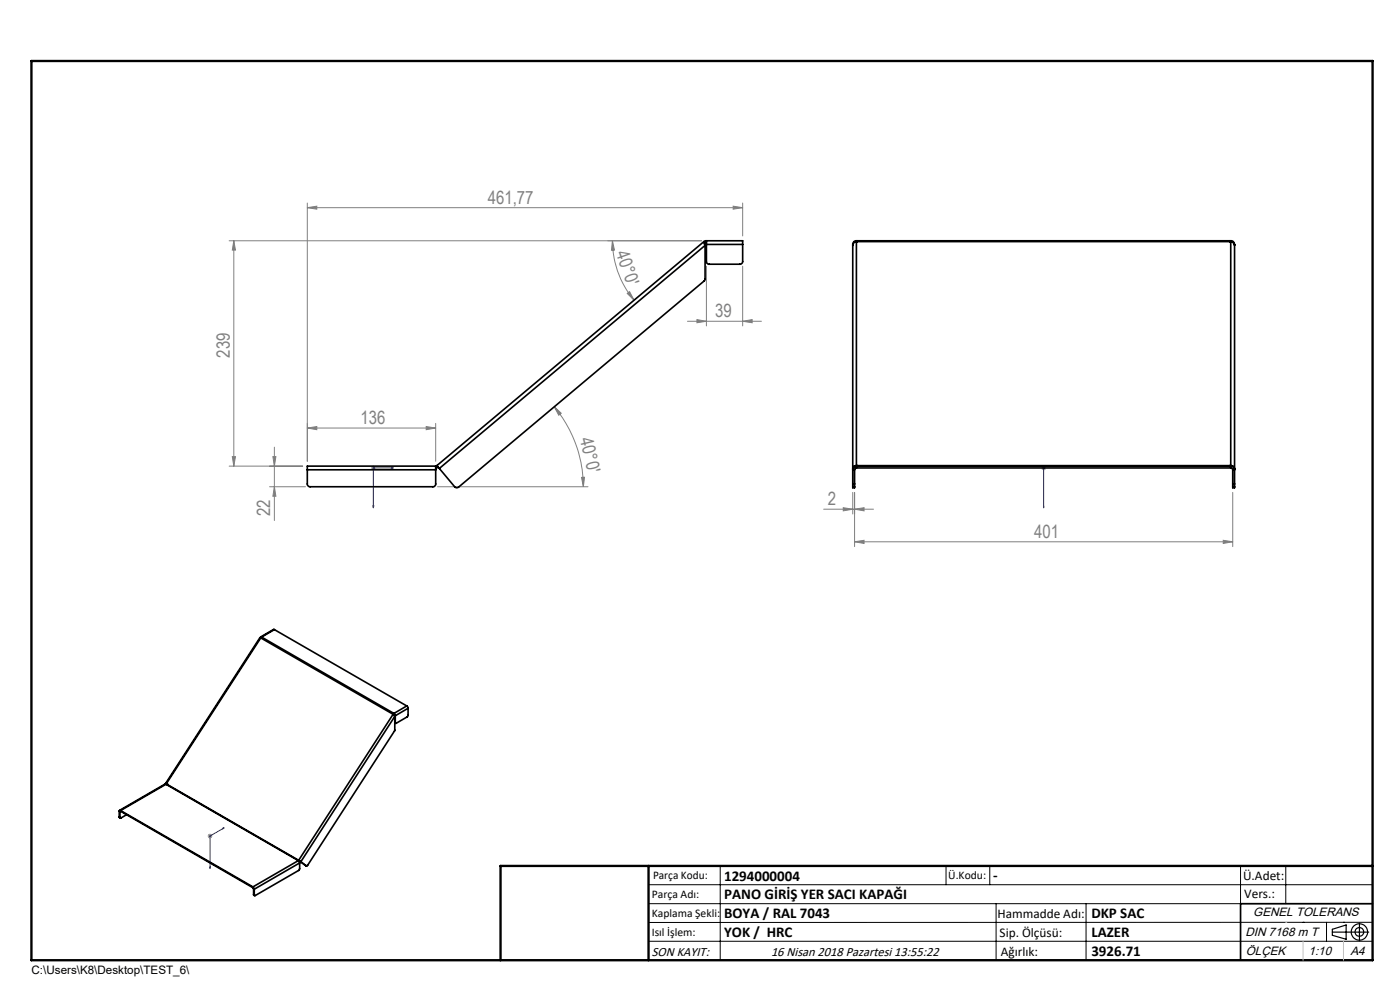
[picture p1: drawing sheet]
<svg xmlns="http://www.w3.org/2000/svg" width="297mm" height="210mm" viewBox="0 0 297 210" stroke-linecap="round" stroke-linejoin="round" font-family="sans-serif">
<g fill="none" stroke="#000" stroke-width=".25">
<path d="M282.6 197.7h7.8M282.6 197.1l3-.9v3l-3-.8zM288.4 195.8v3.8M106.2 203.7h185"/>
<circle cx="288.4" cy="197.7" r="1.74"/>
<circle cx="288.4" cy="197.7" r=".93"/>
</g>
<path d="M83 99.2l.4 .1-.4 .1zM83.4 99.3h-4.2v8.4M221.4 99.2v.2zM221.4 99.3h.1M221.4 99.3v8.4M79.1 107.3h.2l-.1 .4zM221.4 107.7v-.4v.4M47.2 175.7l.4-.1-.4 .3zM47.6 175.6l-3 1.7v6.9M44.5 183.9h.1v.3z" fill="none" stroke="#00f" stroke-width=".21"/>
<g fill="none" stroke="#808080" stroke-width=".21">
<path d="M49.6 51.1v47.8M49.6 51.1l.4 1.9h-.7zM65.2 44.1l2-.4v.7zM65.2 43.1v54.8M65.2 44.1h92.4M129.9 51.1l.5 1.9-.7 .1zM129.9 51.1a19.4 19.4 0 0 0 4.6 12.6M148.8 51.1h-100.2M149.9 56.5v12.6M155.5 43.7l2.1 .4-2.1 .3zM157.6 56.5v12.6M157.6 43.1v7"/>
<path d="M133.1 62.3l.5-.4 .9 1.8zM145.8 68.1h15.7M147.8 67.8l2.1 .3-2.1 .4zM157.6 68.1l2-.3v.7zM48.6 98.9h15.6M49.3 96.9h.7l-.4 2zM57.9 96.9h.6l-.3 2zM58.2 94.9v15.5M65.2 90.8l2-.3v.6zM65.2 90.8h27.2M78.7 99.3h1M78.8 98.9l.8 .7"/>
<path d="M79.2 98.8v1M79.6 98.9l-.8 .7M90.4 90.5l2 .3-2 .3zM92.4 89.8v8.1M117.6 86.3l1.5 1.4-.6 .4zM117.6 86.3a26.7 26.7 0 0 1 6.2 16.9M220.9 99.3h1M221.1 98.9l.7 .7M221.4 98.8v1M221.8 98.9l-.7 .7M57.2 103.2h7.6M58.2 103.2l.3 2.1h-.6z"/>
<path d="M92.8 103.2h31.9M123.4 101.3l.6-.1-.2 2zM174.7 108h10.6M178.9 107.7l2 .3-2 .4zM180.9 104.4v4.6M181.3 108l2-.3v.7zM181.3 114.9l2-.3v.7zM181.3 104.4v11.5M181.3 114.9h80.2M259.5 114.6l2 .3-2 .4zM261.5 104.4v11.5M44.1 177.3h.9"/>
<path d="M44.2 177l.7 .7M44.6 176.8v1M44.9 177l-.7 .7"/>
</g>
<g fill="none" stroke="#000" stroke-width=".21">
<path d="M137.6 187.7h153.6M137.6 191.7h153.6M137.6 199.7h153.6M152.8 183.7v20M200.7 183.7v4M210 183.7v4M211.3 191.7v12M230.4 191.7v12M263.2 183.7v20M272.8 183.7v8M276.4 195.6h.1M281.4 195.6v4.1"/>
<path d="M285 195.6h.1M291.2 195.6l-153.6 .1"/>
</g>
<path d="M291.2 191.7h-28v12" fill="none" stroke="#000" stroke-width=".35"/>
<path d="M6.7 12.9h284.5v190.8h-284.5zM137.6 183.7v20M291.2 183.7h-185v20" fill="none" stroke="#000" stroke-width=".5"/>
<path d="M276.4 199.7v4M285 199.7v4" fill="none" stroke="#c0c0c0" stroke-width=".21"/>
<path d="M272.8 195.6h.1" fill="none" stroke="#c0c0c0" stroke-width=".25"/>
<g fill="#00f">
<path d="M83 99.2v.2l.4-.1zM79.1 107.3l.1 .4 .1-.4z"/>
<path d="M47.2 175.7v.2l.4-.3zM44.5 183.9l.1 .3v-.3z"/>
<path d="M221.4 99.2v.2zM221.4 107.3v.4z"/>
</g>
<g fill="#808080">
<path d="M123.4 101.3l.6-.1-.2 2zM117.6 86.3l1.5 1.4-.6 .4z"/>
<path d="M181.3 108l2-.3v.7zM178.9 107.7l2 .3-2 .4z"/>
<path d="M65.2 44.1l2-.4v.7zM155.5 43.7l2.1 .4-2.1 .3z"/>
<path d="M57.9 96.9h.6l-.3 2zM58.2 103.2l.3 2.1h-.6zM49.6 51.1l.4 1.9h-.7zM49.3 96.9h.7l-.4 2z"/>
<path d="M129.9 51.1l.5 1.9-.7 .1zM133.1 62.3l.5-.4 .9 1.8z"/>
<path d="M181.3 114.9l2-.3v.7zM259.5 114.6l2 .3-2 .4z"/>
<path d="M147.8 67.8l2.1 .3-2.1 .4zM157.6 68.1l2-.3v.7z"/>
<path d="M65.2 90.8l2-.3v.6zM90.4 90.5l2 .3-2 .3z"/>
</g>
<g fill="none" stroke="#000" stroke-width=".35">
<path d="M149.3 51.3l.3 .8M149.3 51.3l.3 .2M149.3 51.3l-56.6 47.5M149.6 51.5v.6M149.6 52.1v7.2l-.2 .3-52.1 43.7a.59 .59 0 0 1-.9-.1l-3.2-3.8M149.6 52.1l-56.4 47.3M149.9 51.8v3.6a.6 .6 0 0 0 .6 .6h6.5a.6 .6 0 0 0 .6-.6v-3.6M149.9 51.1h7.7v.7M149.9 51.1v.7M149.9 51.1l-.6 .2M149.9 51.5h-.3M149.9 51.8h7.7"/>
<path d="M180.9 52.1a.83 .83 0 0 1 .8-.8h79.4a.92 .92 0 0 1 .8 .8M180.9 51.8h.1M180.9 51.8v50.8M181.7 51.1a.73 .73 0 0 0-.8 .7M181.7 51.1h79.4M181.7 51.1v48.2M181.9 51.1v.2M260.9 51.1v.2M261.1 51.1a.78 .78 0 0 1 .8 .7M261.1 51.1v48.2M261.9 51.8h.1M261.9 51.8v50.8"/>
<path d="M65.2 99.7v2.9a.6 .6 0 0 0 .6 .6h26a.6 .6 0 0 0 .6-.6v-2.9M65.2 99.7h27.2M92.4 98.9h-27.2v.8M92.4 98.9v.8M92.7 98.8l.5 .6M92.7 98.8l-.3 .1M93 99.1l-.6 .2M180.9 99.4a.68 .68 0 0 1 .8-.6h79.4a.75 .75 0 0 1 .8 .6h-.1M181.3 99.7h-.4a.73 .73 0 0 1 .8-.8h79.4a.78 .78 0 0 1 .8 .8h-.4M181.3 99.7v2.9M181.7 99.3l-.3 .1-.1 .3M181.7 99.3h79.4"/>
<path d="M181.9 98.8v.1M260.9 98.8v.1M261.1 99.3l.3 .1 .1 .3M261.5 99.7v2.9M180.9 102.6v.6M180.9 103.2v.3h.4v-.3M180.9 103.2h.4M180.9 102.6h.4M181.3 102.6v.6M261.5 102.6v.6M261.5 103.2v.3h.4v-.3M261.5 103.2h.4"/>
<path d="M261.5 102.6h.4M261.9 102.6v.6M55.3 135.3h-.2l-20 30.9M55.3 135.3l-20 31M55.3 135.3l.1 .1M55.4 135.4l27.9 16.1M55.5 135.3h-.1M55.5 135.1h-.2l-.1 .2M55.5 135.1l.1 .1M55.5 135.1v.1M55.6 135.2l-.2 .2M55.6 135.2l27.9 16.1"/>
<path d="M58.2 133.6l-.2-.1-2.7 1.6M58.2 133.6l-2.7 1.5M58.2 133.6l28.1 16.1M83.3 151.5h.1M83.4 151.5l.3 .5M83.4 151.5l-20 31M83.4 151.5l.1 .2M83.5 151.3l-.2 .2M83.5 151.4l-.1 .1M83.5 151.3v.1M83.5 151.3h.1M83.5 151.4l.1 .1"/>
<path d="M83.6 151.3l.3 .5M83.6 151.5l.1 .3M83.6 151.3v.2M83.7 151.8h.2M83.7 151.8v.1M83.7 152v3l-18.5 28.6-.2 .1M83.7 153.3l.2 .1M83.7 152l-19.9 30.8M83.7 153.2l.2 .1M83.9 151.8v1.5M86.3 149.7l.3 .5M86.3 149.7l-2.7 1.6"/>
<path d="M86.6 150.2l-.1 1.8-2.5 1.4-.1-.1M86.6 150.2l-2.7 1.6M25.3 173.3l.2 .2M25.3 172.1l.1 .1M25.3 173.3l.1 .1M25.3 172.1v1.2M25.4 172.2v1.2M25.6 171.9h-.2l-.1 .2M25.6 172.1l-.2 .1M25.6 171.9l28.1 16.2M25.6 171.9v.2M25.6 172.1l28.1 16.2"/>
<path d="M26.8 172.8l-1.2 .8-.2-.2M35.2 166.3h.1M35.2 166.4l-.2-.1-9.6 5.6M35.2 166.4l-9.6 5.5M35.2 166.4h.1M35.2 166.3l.1 .1M35.3 166.3h.1M35.3 166.4l27.9 16.1M35.3 166.3v.1M35.3 166.3l28 16.1M53.7 188.1l.2 .5M53.7 188.3l.1 .3"/>
<path d="M53.7 188.1v.2M53.8 189.8l.2 .2M53.8 188.6h.1M53.8 189.8l.1 .1M53.8 188.6v1.2M53.9 188.6v1.3M63.2 182.5l.1 .1M63.3 182.6l.3 .4M63.3 182.4l-.1 .1M63.3 182.4l.1 .1M63.3 182.6l-9.6 5.5M63.3 182.4l.2 .2"/>
<path d="M63.4 182.5l.4 .3M63.4 182.5l-.1 .1M63.4 182.5l.1 .1M63.5 182.6l.2 .1M63.6 183v1.3l-.2 .3-9.2 5.4-.3-.1M63.6 183l-9.7 5.6M63.7 182.7l1.3 1M63.7 182.7l.1 .1M64.8 183.6h.1M64.8 183.6l.2 .1"/>
</g>
<g font-size="3.9" fill="#808080">
<text x="103.5" y="43.2">461,77</text>
<text x="130.6" y="53.8" transform="rotate(71 130.6 53.8)">40°0'</text>
<text x="151.7" y="67.2">39</text>
<text x="48.8" y="75.8" transform="rotate(-90 48.8 75.8)">239</text>
<text x="76.5" y="89.9">136</text>
<text x="123" y="93.2" transform="rotate(76 123 93.2)">40°0'</text>
<text x="175.6" y="107.1">2</text>
<text x="57.3" y="109.5" transform="rotate(-90 57.3 109.5)">22</text>
<text x="219.4" y="114">401</text>
</g>
<g font-size="3.2">
<text x="153.6" y="186.8">1294000004</text>
<text x="153.6" y="190.8">PANO GİRİŞ YER SACI KAPAĞI</text>
<text x="210.7" y="186.6">-</text>
<text x="153.6" y="194.8">BOYA / RAL 7043</text>
<text x="231.5" y="194.8">DKP SAC</text>
<text x="153.6" y="198.8">YOK / HRC</text>
<text x="231.5" y="198.7">LAZER</text>
<text x="231.5" y="202.8">3926.71</text>
</g>
<g font-size="2.8">
<text x="263.7" y="186.7">Ü.Adet:</text>
<text x="263.9" y="190.5">Vers.:</text>
<text x="211.6" y="194.8">Hammadde Adı:</text>
<text x="138.3" y="202.8">SON KAYIT:</text>
<text x="163.6" y="202.8">16 Nisan 2018 Pazartesi 13:55:22</text>
<text x="212.1" y="198.7">Sip. Ölçüsü:</text>
<text x="212.3" y="202.7">Ağırlık:</text>
</g>
<g font-size="2.6">
<text x="265.9" y="194.4">GENEL TOLERANS</text>
<text x="264.2" y="198.5">DIN 7168 m T</text>
<text x="264.3" y="202.6">ÖLÇEK</text>
<text x="277.6" y="202.6">1:10</text>
<text x="286.5" y="202.6">A4</text>
</g>
<g font-size="2.5">
<text x="138.3" y="190.5">Parça Adı:</text>
<text x="138.5" y="186.5">Parça Kodu:</text>
<text x="201.2" y="186.5">Ü.Kodu:</text>
<text x="138.3" y="194.5">Kaplama Şekli:</text>
<text x="138.3" y="198.6">Isıl İşlem:</text>
<text x="6.7" y="206.7">C:\Users\K8\Desktop\TEST_6\</text>
</g>
</svg>
